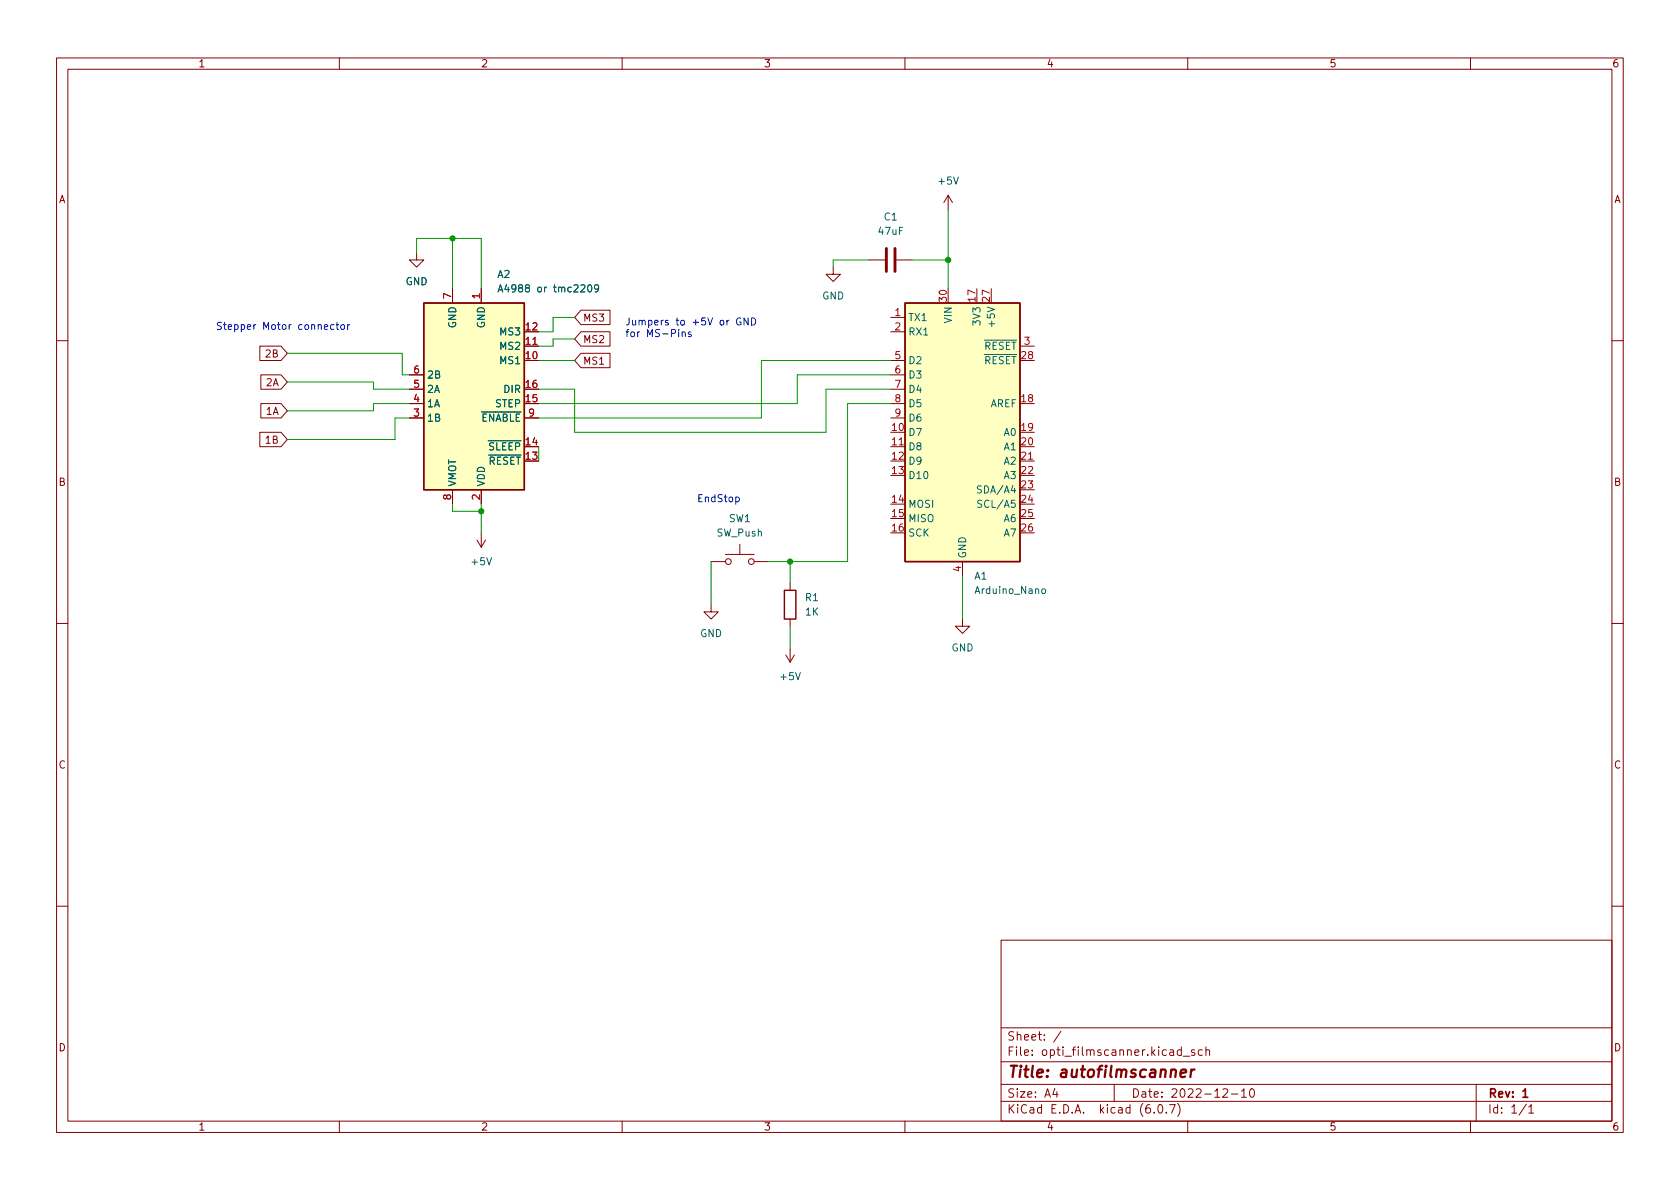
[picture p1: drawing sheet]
<svg xmlns="http://www.w3.org/2000/svg" width="297mm" height="210mm" viewBox="0 0 297 210" stroke-linecap="round" stroke-linejoin="round" font-family="sans-serif">
<g fill="none" stroke="#840000" stroke-width=".18">
<path d="M10 10.2h277v190.1h-277zM12 12.2h273v186.1h-273zM60 10.2v2M110 10.2v2M160 10.2v2M210 10.2v2M260 10.2v2M167.6 34.5l-.7 1.3M167.6 34.5v2.6M167.6 34.5l.8 1.3M73.7 44.7v1.3h1.2l-1.2 1.2-1.3-1.2h1.3M80 51v2.6"/>
<path d="M85.1 51v2.6M102.7 54.9h5.2v2.5h-5.2l-1.1-1.3zM102.7 58.7h5.2v2.5h-5.2l-1.1-1.3zM147.3 47.2v1.3h1.3l-1.3 1.3-1.3-1.3h1.3M153.7 46h2.8M157.5 56.1h2.5M157.5 58.7h2.5M158.5 46h2.8M10 60.2h2M45.9 61.2h3.8l1.1 1.3-1.1 1.2h-3.8zM45.9 76.4h3.8l1.1 1.3-1.1 1.3h-3.8zM46.1 66.3h3.6l1.1 1.3-1.1 1.2h-3.6z"/>
<path d="M46.1 71.4h3.6l1.1 1.2-1.1 1.3h-3.6zM72.4 73.9h2.5M72.4 71.4h2.5M72.4 68.8h2.5M72.4 66.3h2.5M92.7 61.2h2.5M92.7 73.9h2.5M102.7 62.5h5.2v2.5h-5.2l-1.1-1.3zM157.5 73.9h2.5M157.5 71.4h2.5M157.5 68.8h2.5M157.5 66.3h2.5"/>
<path d="M157.5 79h2.5M157.5 63.7h2.5M180.3 61.2h2.6M285 60.2h2M80 86.6v2.5M84.3 95.5l.8 1.3M85.1 86.6v2.5M85.1 94.2v2.6M85.9 95.5l-.8 1.3M125.7 99.3h2.6M128.3 98h5M130.8 96.3v1.7"/>
<path d="M133.3 99.3h2.6M170.2 99.3v2.5M180.3 81.5h2.6M10 110.2h2M125.7 106.9v1.3h1.3l-1.3 1.3-1.2-1.3h1.2M138.9 115.8l.8 1.3M139.7 103.1v1.3M139.7 109.5v1.2M139.7 114.5v2.6M140.5 115.8l-.8 1.3M170.2 109.5v1.2h1.2l-1.2 1.3-1.3-1.3h1.3M285 110.2h2"/>
<path d="M10 160.2h2M177 166.3h108v32h-108zM285 160.2h2M60 198.3v2M110 198.3v2M160 198.3v2M177 194.8h108M177 191.8h108M177 187.8h108M177 181.8h108M186.5 192.5l-.4 1h1M186.9 193v1"/>
<path d="M187.6 182.4l-1.3 1.9M197 191.8v3M204.1 196.7v.1M204.9 195.4l.2-.1a.81 .81 0 0 1 .6 .7 .81 .81 0 0 1-.3 .8h-.2a.81 .81 0 0 1-.6-.6 .81 .81 0 0 1 .3-.8zM206.2 196.7v.1M206.8 195.3h1l-.7 1.5M208.2 195.1a1.72 1.72 0 0 1 0 2.3M208.9 185.7l-.5-.1-.3 .3v.4l.2 .3h.6M208.9 185.1v1.5M209.2 186.8h1.2M210 198.3v2M211.2 185.7l-.3-.1-.3 .2 .1 .3 .5 .1v.4h-.6"/>
<path d="M212.6 185.7l-.5-.1-.2 .3v.4l.1 .3h.6M213.2 185.8l.2-.2 .4 .1 .1 .9M213.2 185.1v1.5M216.2 192.7l.6-.2 .2 .2 .1 .3-1 1h1M217.7 193.5h1.2M219.5 193l.4-.5v1.5M219.5 194h.9M221.1 192.7l.2-.2a.81 .81 0 0 1 .6 .7 .81 .81 0 0 1-.3 .8h-.2a.81 .81 0 0 1-.3-1.3zM260 198.3v2M261 191.8v6.5M269.9 195.3l-1.3 1.9M270.3 195.8l.4-.5v1.5"/>
<path d="M270.3 196.8h.9"/>
<circle cx="128.8" cy="99.3" r=".51"/>
<circle cx="132.8" cy="99.3" r=".51"/>
</g>
<path d="M269.3 193l.4-.5v1.5M269.3 194h.8" fill="none" stroke="#840000" stroke-width=".3"/>
<path d="M208.7 189.8l1-.2v-.4l-.2-.1-.6 .1-.2 1 .2 .3 .6-.1M210.6 189.1l-.1 1.4M211.2 189.1l-.4 .1-.2 .3" fill="none" stroke="#840000" stroke-width=".4"/>
<g fill="#ffffc2" stroke="#ffffc2" stroke-width=".18">
<path d="M74.9 53.6h17.8v33h-17.8z"/>
<path d="M160 53.6h20.3v45.7h-20.3z"/>
</g>
<path d="M74.9 53.6h17.8v33h-17.8zM160 53.6h20.3v45.7h-20.3zM138.7 104.4h2v5.1h-2z" fill="none" stroke="#840000" stroke-width=".25"/>
<path d="M88.1 51.6l.4-1.2 .4 1.2M88.2 51.3h.6M104.1 50.4h.1a.68 .68 0 0 1 .4 .6 .68 .68 0 0 1-.4 .6 .84 .84 0 0 1-.1-1.2zM105.8 50.9l-.2 .2h-.2l-.3-.2 .1-.5h.4l.2 .1a.84 .84 0 0 1-.3 1.1h-.3M173.5 86l-.5-.1-.1 .1v.4l.5 .2 .1 .3-.2 .3-.5-.1M173.6 88.5h-.5l-.2 .1v.3l.6 .3 .1 .3-.3 .2h-.4M184.3 104.2l.1-.1 .4 .1 .1 .5-.2 .2-.3 .1-.1-.2z" fill="none" stroke="#006464" stroke-width=".18"/>
<path d="M156.7 43.9v4.1M158.2 43.9v4.1" fill="none" stroke="#840000" stroke-width=".51"/>
<g fill="none" stroke="#0000c2" stroke-width=".18">
<path d="M59 57.5l-.3-.1-.3 .3 .2 .5h.4M59.4 57.4h.5M59.6 57v1.1l.3 .2M60.4 57.5l.3-.1 .2 .3v.3l-.2 .3-.3-.1-.1-.2zM61.5 57.4v.9M61.8 57.4l-.3 .3M120.6 58.8l.2-.1h.3v.8M120.6 58.7v.8M122.2 58.7h-.3l-.2 .2 .1 .1 .4 .2v.3h-.5M130.9 56.3a.59 .59 0 0 0-.7 .5 .59 .59 0 0 0 .7 .6l.1-.5h-.2M132.3 56.2v1.3l-.7-1.3v1.3M132.9 56.2a.64 .64 0 0 1 .7 .6 .64 .64 0 0 1-.7 .7z"/>
<path d="M130.1 88l.4-.1 .2 .2-.1 .6h-.5"/>
</g>
<g fill="none" stroke="#009600" stroke-width=".18">
<path d="M167.6 37.1v13.9M73.7 44.7v-2.5h11.4v8.8M80 42.2v8.8M101.6 56.1h-3.8v2.6h-2.6M101.6 59.9h-3.8v1.3h-2.6M153.7 46h-6.4v1.2M161.3 46h6.3M50.8 62.5h20.3v3.8h1.3M50.8 67.6h15.2v1.2h6.4M72.4 73.9h-2.6v3.8h-19M72.4 71.4h-6.4v1.2h-15.2M95.2 68.8h6.4v7.6h44.4v-7.6h11.5"/>
<path d="M95.2 63.7h6.4M95.2 79v2.5M157.5 66.3h-16.5v5.1h-45.8M157.5 63.7h-22.9v10.2h-39.4M157.5 71.4h-7.6v27.9h-14M80 89.1v1.3h5.1M85.1 89.1v5.1M125.7 99.3v7.6M139.7 99.3v3.8M139.7 110.7v3.8M170.2 101.8v7.7"/>
</g>
<g fill="#009600" stroke="#009600" stroke-width=".18">
<circle cx="80" cy="42.2" r=".46"/>
<circle cx="85.1" cy="90.4" r=".46"/>
<circle cx="167.6" cy="46" r=".46"/>
<circle cx="139.7" cy="99.3" r=".46"/>
</g>
<text font-size="2.8" fill="#840000" x="178" y="190.6">Title: autofilmscanner</text>
<g font-size="2.1" fill="#840000">
<text x="178" y="184">Sheet: /</text>
<text x="178" y="186.7">File: opti_filmscanner.kicad_sch</text>
<text x="178" y="196.9">KiCad E.D.A. kicad (6.0.7)</text>
<text x="178" y="194.1">Size: A4</text>
<text x="200" y="194.1">Date: 2022-12-10</text>
<text x="263" y="194.1">Rev: 1</text>
<text x="263" y="196.9">Id: 1/1</text>
</g>
<g font-size="1.8" fill="#840000">
<text x="35" y="11.9">1</text>
<text x="85" y="11.9">2</text>
<text x="135" y="11.9">3</text>
<text x="185" y="11.9">4</text>
<text x="235" y="11.9">5</text>
<text x="285" y="11.9">6</text>
<text x="10.3" y="35.9">A</text>
<text x="285.3" y="35.9">A</text>
<text x="103" y="56.9">MS3</text>
<text x="47.1" y="63.2">2B</text>
<text x="103" y="60.7">MS2</text>
<text x="103" y="64.5">MS1</text>
<text x="47.1" y="68.3">2A</text>
<text x="47.1" y="73.4">1A</text>
<text x="47.1" y="78.4">1B</text>
<text x="10.3" y="85.9">B</text>
<text x="285.3" y="85.9">B</text>
<text x="10.3" y="135.9">C</text>
<text x="285.3" y="135.9">C</text>
<text x="10.3" y="185.9">D</text>
<text x="285.3" y="185.9">D</text>
<text x="35" y="199.9">1</text>
<text x="85" y="199.9">2</text>
<text x="135" y="199.9">3</text>
<text x="185" y="199.9">4</text>
<text x="235" y="199.9">5</text>
<text x="285" y="199.9">6</text>
</g>
<g font-size="1.8" fill="#006464">
<text x="166" y="32.6">+5V</text>
<text x="155.4" y="41.5">47uF</text>
<text x="156.3" y="39">C1</text>
<text x="71.7" y="50.4">GND</text>
<text x="88" y="49.1">A2</text>
<text x="89.5" y="51.7">A4988 or tmc2209</text>
<text x="145.4" y="53">GND</text>
<text x="80.6" y="58" transform="rotate(-90 80.6 58)">GND</text>
<text x="85.7" y="58" transform="rotate(-90 85.7 58)">GND</text>
<text x="88.6" y="59.3">MS3</text>
<text x="160.5" y="56.8">TX1</text>
<text x="160.5" y="59.3">RX1</text>
<text x="168.3" y="57" transform="rotate(-90 168.3 57)">VIN</text>
<text x="173.4" y="57.2" transform="rotate(-90 173.4 57.2)">3V3</text>
<text x="175.9" y="57.3" transform="rotate(-90 175.9 57.3)">+5V</text>
<text x="88.6" y="64.4">MS1</text>
<text x="88.6" y="61.8">MS2</text>
<text x="160.5" y="64.4">D2</text>
<text x="172.6" y="64.4">~{RESET}</text>
<text x="172.6" y="61.8">~{RESET}</text>
<text x="75.4" y="69.5">2A</text>
<text x="75.4" y="66.9">2B</text>
<text x="89.2" y="69.5">DIR</text>
<text x="160.5" y="66.9">D3</text>
<text x="160.5" y="69.5">D4</text>
<text x="75.4" y="74.5">1B</text>
<text x="75.4" y="72">1A</text>
<text x="83.6" y="74.5">~{ENABLE}</text>
<text x="87.6" y="72">STEP</text>
<text x="160.5" y="77.1">D7</text>
<text x="160.5" y="72">D5</text>
<text x="160.5" y="74.5">D6</text>
<text x="175" y="72">AREF</text>
<text x="177.6" y="77.1">A0</text>
<text x="84.9" y="82.2">~{RESET}</text>
<text x="85" y="79.6">~{SLEEP}</text>
<text x="160.5" y="79.6">D8</text>
<text x="160.5" y="82.2">D9</text>
<text x="177.6" y="79.6">A1</text>
<text x="177.6" y="82.2">A2</text>
<text x="80.6" y="86.1" transform="rotate(-90 80.6 86.1)">VMOT</text>
<text x="85.7" y="86.1" transform="rotate(-90 85.7 86.1)">VDD</text>
<text x="160.5" y="84.7">D10</text>
<text x="160.5" y="89.8">MOSI</text>
<text x="173.3" y="87.2">SDA/A4</text>
<text x="173.5" y="89.8">SCL/A5</text>
<text x="177.6" y="84.7">A3</text>
<text x="126.7" y="94.9">SW_Push</text>
<text x="128.9" y="92.3">SW1</text>
<text x="160.5" y="92.3">MISO</text>
<text x="160.5" y="94.9">SCK</text>
<text x="177.6" y="92.3">A6</text>
<text x="177.6" y="94.9">A7</text>
<text x="83.5" y="99.9">+5V</text>
<text x="170.8" y="98.8" transform="rotate(-90 170.8 98.8)">GND</text>
<text x="142.4" y="106.3">R1</text>
<text x="172.3" y="102.5">A1</text>
<text x="172.6" y="105">Arduino_Nano</text>
<text x="123.8" y="112.6">GND</text>
<text x="142.4" y="108.8">1K</text>
<text x="168.2" y="115.2">GND</text>
<text x="138.1" y="120.3">+5V</text>
</g>
<g font-size="1.8" fill="#a90000">
<text x="79.8" y="52.8" transform="rotate(-90 79.8 52.8)">7</text>
<text x="84.8" y="52.8" transform="rotate(-90 84.8 52.8)">1</text>
<text x="167.4" y="53.3" transform="rotate(-90 167.4 53.3)">30</text>
<text x="172.5" y="53.3" transform="rotate(-90 172.5 53.3)">17</text>
<text x="175" y="53.3" transform="rotate(-90 175 53.3)">27</text>
<text x="93" y="58.4">12</text>
<text x="158.3" y="55.9">1</text>
<text x="158.3" y="58.4">2</text>
<text x="93" y="63.5">10</text>
<text x="93" y="61">11</text>
<text x="158.3" y="63.5">5</text>
<text x="180.6" y="63.5">28</text>
<text x="181.1" y="61">3</text>
<text x="73.2" y="71.1">4</text>
<text x="73.2" y="68.6">5</text>
<text x="73.2" y="66">6</text>
<text x="93" y="71.1">15</text>
<text x="93" y="68.6">16</text>
<text x="158.3" y="66">6</text>
<text x="158.3" y="68.6">7</text>
<text x="158.3" y="71.1">8</text>
<text x="180.6" y="71.1">18</text>
<text x="73.2" y="73.7">3</text>
<text x="93.5" y="73.7">9</text>
<text x="157.8" y="76.2">10</text>
<text x="158.3" y="73.7">9</text>
<text x="180.6" y="76.2">19</text>
<text x="93" y="81.3">13</text>
<text x="93" y="78.7">14</text>
<text x="157.8" y="78.7">11</text>
<text x="157.8" y="81.3">12</text>
<text x="157.8" y="83.8">13</text>
<text x="180.6" y="78.7">20</text>
<text x="180.6" y="81.3">21</text>
<text x="180.6" y="83.8">22</text>
<text x="79.8" y="88.4" transform="rotate(-90 79.8 88.4)">8</text>
<text x="84.8" y="88.4" transform="rotate(-90 84.8 88.4)">2</text>
<text x="157.8" y="88.9">14</text>
<text x="180.6" y="86.4">23</text>
<text x="180.6" y="88.9">24</text>
<text x="157.8" y="91.4">15</text>
<text x="157.8" y="94">16</text>
<text x="180.6" y="91.4">25</text>
<text x="180.6" y="94">26</text>
<text x="169.9" y="101.1" transform="rotate(-90 169.9 101.1)">4</text>
</g>
<g font-size="1.8" fill="#0000c2">
<text x="38.1" y="58.3">Stepper Motor connector</text>
<text x="110.5" y="57.5">Jumpers to +5V or GND</text>
<text x="110.5" y="59.6">for MS-Pins</text>
<text x="123.2" y="88.8">EndStop</text>
</g>
</svg>
